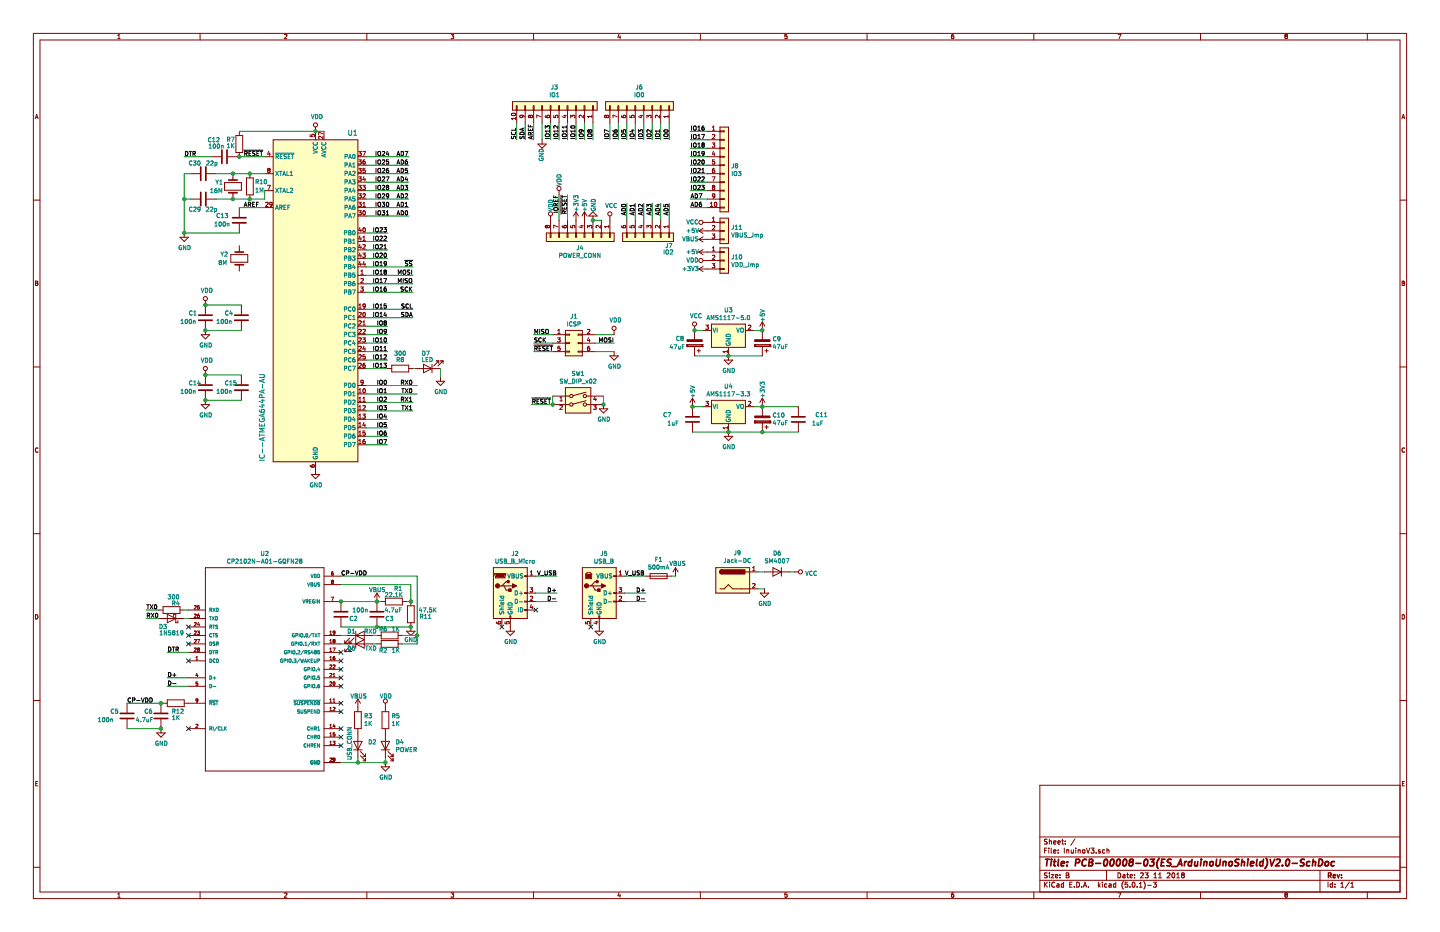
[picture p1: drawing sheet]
EESchema Schematic File Version 4
LIBS:InuinoV3-cache
EELAYER 26 0
EELAYER END
$Descr B 17000 11000
encoding utf-8
Sheet 1 1
Title "PCB-00008-03(ES_ArduinoUnoShield)V2.0-SchDoc"
Date "23 11 2018"
Rev ""
Comp ""
Comment1 ""
Comment2 ""
Comment3 ""
Comment4 ""
$EndDescr
$Comp
L MCU_Microchip_ATmega:ATmega644PA-AU U1
U 1 1
P 3725 3550
F 0 "U1" H 4100 5500 60  0000 L BNN
F 1 "IC--ATMEGA644PA-AU" V 3125 1650 60  0000 L BNN
F 2 "Package_QFP:LQFP-44_10x10mm_P0.8mm" V 2525 2950 60  0001 C CNN
F 3 "" H 5345 3650 60  0000 C CNN
	1    3725 3550
	1    0    0    -1  
$EndComp
Text Label 4825 1850 2    50   ~ 0
AD7
Text Label 4825 1950 2    50   ~ 0
AD6
Text Label 4825 2050 2    50   ~ 0
AD5
Text Label 4825 2150 2    50   ~ 0
AD4
Text Label 4825 2250 2    50   ~ 0
AD3
Text Label 4825 2350 2    50   ~ 0
AD2
Text Label 4825 2450 2    50   ~ 0
AD1
Text Label 4825 2550 2    50   ~ 0
AD0
Wire Wire Line
	4325 2750 4575 2750
Text Label 4575 3150 2    50   ~ 0
IO19
Wire Wire Line
	4325 3150 4875 3150
Text Label 4875 3150 2    50   ~ 0
~SS~
Wire Wire Line
	4325 2850 4575 2850
Wire Wire Line
	4325 2950 4575 2950
Wire Wire Line
	4325 3050 4575 3050
Wire Wire Line
	4325 3250 4875 3250
Wire Wire Line
	4325 3350 4875 3350
Wire Wire Line
	4325 3450 4875 3450
Text Label 4575 3250 2    50   ~ 0
IO18
Text Label 4575 3350 2    50   ~ 0
IO17
Text Label 4575 3450 2    50   ~ 0
IO16
Text Label 4875 3250 2    50   ~ 0
MOSI
Text Label 4875 3350 2    50   ~ 0
MISO
Text Label 4875 3450 2    50   ~ 0
SCK
Text Label 4575 3050 2    50   ~ 0
IO20
Text Label 4575 2950 2    50   ~ 0
IO21
Text Label 4575 2850 2    50   ~ 0
IO22
Text Label 4575 2750 2    50   ~ 0
IO23
Wire Wire Line
	4325 4750 4875 4750
Wire Wire Line
	4325 4850 4875 4850
Wire Wire Line
	4325 4950 4575 4950
Wire Wire Line
	4325 5050 4575 5050
Wire Wire Line
	4325 5150 4575 5150
Wire Wire Line
	4325 5250 4575 5250
Text Label 4575 4550 2    50   ~ 0
IO0
Text Label 4575 4650 2    50   ~ 0
IO1
Text Label 4575 4750 2    50   ~ 0
IO2
Text Label 4575 4850 2    50   ~ 0
IO3
Text Label 4575 4950 2    50   ~ 0
IO4
Text Label 4575 5050 2    50   ~ 0
IO5
Text Label 4575 5150 2    50   ~ 0
IO6
Text Label 4575 5250 2    50   ~ 0
IO7
Text Label 4875 4550 2    50   ~ 0
RX0
Text Label 4875 4650 2    50   ~ 0
TX0
Text Label 4875 4750 2    50   ~ 0
RX1
Text Label 4875 4850 2    50   ~ 0
TX1
Wire Wire Line
	4325 3650 4875 3650
Wire Wire Line
	4325 3750 4875 3750
Wire Wire Line
	4325 3850 4575 3850
Wire Wire Line
	4325 3950 4575 3950
Wire Wire Line
	4325 4050 4575 4050
Wire Wire Line
	4325 4150 4575 4150
Wire Wire Line
	4325 4250 4575 4250
Wire Wire Line
	4325 4350 4575 4350
Text Label 4875 3650 2    50   ~ 0
SCL
Text Label 4875 3750 2    50   ~ 0
SDA
Text Label 4575 3850 2    50   ~ 0
IO8
Text Label 4575 3950 2    50   ~ 0
IO9
Text Label 4575 4050 2    50   ~ 0
IO10
Text Label 4575 4150 2    50   ~ 0
IO11
Text Label 4575 4250 2    50   ~ 0
IO12
Text Label 4575 4350 2    50   ~ 0
IO13
Text Label 4575 3750 2    50   ~ 0
IO14
Text Label 4575 3650 2    50   ~ 0
IO15
Wire Wire Line
	4325 2550 4825 2550
Wire Wire Line
	4325 2450 4825 2450
Wire Wire Line
	4325 2350 4825 2350
Wire Wire Line
	4325 2250 4825 2250
Wire Wire Line
	4325 2150 4825 2150
Wire Wire Line
	4325 2050 4825 2050
Wire Wire Line
	4325 1950 4825 1950
Wire Wire Line
	4325 1850 4825 1850
Text Label 4425 1850 0    50   ~ 0
IO24
Text Label 4425 1950 0    50   ~ 0
IO25
Text Label 4425 2050 0    50   ~ 0
IO26
Text Label 4425 2150 0    50   ~ 0
IO27
Text Label 4425 2250 0    50   ~ 0
IO28
Text Label 4425 2350 0    50   ~ 0
IO29
Text Label 4425 2450 0    50   ~ 0
IO30
Text Label 4425 2550 0    50   ~ 0
IO31
Wire Wire Line
	3825 1550 3725 1550
$Comp
L Device:C C13
U 1 1
P 2825 2600
F 0 "C13" H 3100 2550 50  0000 R CNN
F 1 "100n" H 3125 2650 50  0000 R CNN
F 2 "Capacitor_SMD:C_0805_2012Metric_Pad1.15x1.40mm_HandSolder" H 2863 2450 50  0001 C CNN
F 3 "~" H 2825 2600 50  0001 C CNN
	1    2825 2600
	-1   0    0    1   
$EndComp
Text Label 2875 1850 0    50   ~ 0
~RESET~
$Comp
L power:GND #PWR0103
U 1 1
P 3725 5550
F 0 "#PWR0103" H 3725 5300 50  0001 C CNN
F 1 "GND" H 3730 5377 50  0000 C CNN
F 2 "" H 3725 5550 50  0001 C CNN
F 3 "" H 3725 5550 50  0001 C CNN
	1    3725 5550
	1    0    0    -1  
$EndComp
Text Label 1975 7700 0    50   ~ 0
DTR
$Comp
L Device:R R3
U 1 1
P 4225 8500
F 0 "R3" H 4155 8454 50  0000 R CNN
F 1 "1K" H 4155 8545 50  0000 R CNN
F 2 "Resistor_SMD:R_0805_2012Metric_Pad1.15x1.40mm_HandSolder" V 4155 8500 50  0001 C CNN
F 3 "~" H 4225 8500 50  0001 C CNN
	1    4225 8500
	-1   0    0    1   
$EndComp
$Comp
L Device:LED D2
U 1 1
P 4225 8800
F 0 "D2" V 4263 8682 50  0000 R CNN
F 1 "USB_CONN" H 4450 8900 50  0000 R CNN
F 2 "LED_SMD:LED_0805_2012Metric_Pad1.15x1.40mm_HandSolder" H 4225 8800 50  0001 C CNN
F 3 "~" H 4225 8800 50  0001 C CNN
	1    4225 8800
	0    -1   -1   0   
$EndComp
$Comp
L Device:R R2
U 1 1
P 4600 7600
F 0 "R2" V 4675 7575 50  0000 R CNN
F 1 "1K" V 4675 7725 50  0000 R CNN
F 2 "Resistor_SMD:R_0805_2012Metric_Pad1.15x1.40mm_HandSolder" V 4530 7600 50  0001 C CNN
F 3 "~" H 4600 7600 50  0001 C CNN
	1    4600 7600
	0    1    1    0   
$EndComp
$Comp
L Device:LED D1
U 1 1
P 4250 7500
F 0 "D1" H 4200 7550 50  0000 R CNN
F 1 "RXD" H 4450 7550 50  0000 R CNN
F 2 "LED_SMD:LED_0805_2012Metric_Pad1.15x1.40mm_HandSolder" H 4250 7500 50  0001 C CNN
F 3 "~" H 4250 7500 50  0001 C CNN
	1    4250 7500
	1    0    0    -1  
$EndComp
$Comp
L Device:R R6
U 1 1
P 4600 7500
F 0 "R6" V 4525 7475 50  0000 R CNN
F 1 "1K" V 4525 7625 50  0000 R CNN
F 2 "Resistor_SMD:R_0805_2012Metric_Pad1.15x1.40mm_HandSolder" V 4530 7500 50  0001 C CNN
F 3 "~" H 4600 7500 50  0001 C CNN
	1    4600 7500
	0    1    1    0   
$EndComp
$Comp
L Device:LED D5
U 1 1
P 4250 7600
F 0 "D5" H 4200 7550 50  0000 R CNN
F 1 "TXD" H 4450 7550 50  0000 R CNN
F 2 "LED_SMD:LED_0805_2012Metric_Pad1.15x1.40mm_HandSolder" H 4250 7600 50  0001 C CNN
F 3 "~" H 4250 7600 50  0001 C CNN
	1    4250 7600
	1    0    0    -1  
$EndComp
Wire Wire Line
	1975 8000 2225 8000
Wire Wire Line
	1975 8100 2225 8100
Text Label 1975 8000 0    50   ~ 0
D+
Text Label 1975 8100 0    50   ~ 0
D-
$Comp
L Device:C C30
U 1 1
P 2400 2050
F 0 "C30" V 2275 2025 50  0000 R CNN
F 1 "22p" V 2275 2225 50  0000 R CNN
F 2 "Capacitor_SMD:C_0805_2012Metric_Pad1.15x1.40mm_HandSolder" H 2438 1900 50  0001 C CNN
F 3 "~" H 2400 2050 50  0001 C CNN
	1    2400 2050
	0    1    1    0   
$EndComp
$Comp
L Device:C C29
U 1 1
P 2400 2350
F 0 "C29" V 2275 2525 50  0000 R CNN
F 1 "22p" V 2275 2325 50  0000 R CNN
F 2 "Capacitor_SMD:C_0805_2012Metric_Pad1.15x1.40mm_HandSolder" H 2438 2200 50  0001 C CNN
F 3 "~" H 2400 2350 50  0001 C CNN
	1    2400 2350
	0    -1   -1   0   
$EndComp
$Comp
L Device:Crystal Y2
U 1 1
P 2825 3050
F 0 "Y2" V 2775 2825 50  0000 L CNN
F 1 "8M" V 2875 2800 50  0000 L CNN
F 2 "Crystal:Crystal_HC49-U_Vertical" H 2825 3050 50  0001 C CNN
F 3 "~" H 2825 3050 50  0001 C CNN
	1    2825 3050
	0    1    1    0   
$EndComp
$Comp
L Connector:USB_B J5
U 1 1
P 7075 7000
F 0 "J5" H 7130 7467 50  0000 C CNN
F 1 "USB_B" H 7130 7376 50  0000 C CNN
F 2 "Connector_USB:USB_B_OST_USB-B1HSxx_Horizontal" H 7225 6950 50  0001 C CNN
F 3 " ~" H 7225 6950 50  0001 C CNN
	1    7075 7000
	1    0    0    -1  
$EndComp
$Comp
L Device:Fuse F1
U 1 1
P 7775 6800
F 0 "F1" V 7578 6800 50  0000 C CNN
F 1 "500mA" V 7669 6800 50  0000 C CNN
F 2 "Fuse:Fuse_1812_4532Metric_Pad1.30x3.40mm_HandSolder" V 7705 6800 50  0001 C CNN
F 3 "~" H 7775 6800 50  0001 C CNN
	1    7775 6800
	0    1    1    0   
$EndComp
$Comp
L Connector:USB_B_Micro J2
U 1 1
P 6025 7000
F 0 "J2" H 6080 7467 50  0000 C CNN
F 1 "USB_B_Micro" H 6080 7376 50  0000 C CNN
F 2 "Connector_USB:USB_Micro-B_Molex-105017-0001" H 6175 6950 50  0001 C CNN
F 3 "~" H 6175 6950 50  0001 C CNN
	1    6025 7000
	1    0    0    -1  
$EndComp
Text Label 6575 6800 2    50   ~ 0
V_USB
Wire Wire Line
	6325 6800 6575 6800
Wire Wire Line
	7375 6800 7625 6800
Wire Wire Line
	7375 7000 7625 7000
Text Label 7625 7000 2    50   ~ 0
D+
Text Label 7625 7100 2    50   ~ 0
D-
Wire Wire Line
	7375 7100 7625 7100
Wire Wire Line
	6325 7000 6575 7000
Text Label 6575 7000 2    50   ~ 0
D+
Text Label 6575 7100 2    50   ~ 0
D-
Wire Wire Line
	6325 7100 6575 7100
$Comp
L power:GND #PWR0109
U 1 1
P 7075 7400
F 0 "#PWR0109" H 7075 7150 50  0001 C CNN
F 1 "GND" H 7080 7227 50  0000 C CNN
F 2 "" H 7075 7400 50  0001 C CNN
F 3 "" H 7075 7400 50  0001 C CNN
	1    7075 7400
	1    0    0    -1  
$EndComp
$Comp
L power:GND #PWR0110
U 1 1
P 6025 7400
F 0 "#PWR0110" H 6025 7150 50  0001 C CNN
F 1 "GND" H 6030 7227 50  0000 C CNN
F 2 "" H 6025 7400 50  0001 C CNN
F 3 "" H 6025 7400 50  0001 C CNN
	1    6025 7400
	1    0    0    -1  
$EndComp
$Comp
L power:VCC #PWR0111
U 1 1
P 7200 2600
F 0 "#PWR0111" H 7200 2450 50  0001 C CNN
F 1 "VCC" H 7217 2773 50  0000 C CNN
F 2 "" H 7200 2600 50  0001 C CNN
F 3 "" H 7200 2600 50  0001 C CNN
	1    7200 2600
	1    0    0    -1  
$EndComp
Connection ~ 3725 1550
$Comp
L Connector:Jack-DC J9
U 1 1
P 8650 6850
F 0 "J9" H 8705 7175 50  0000 C CNN
F 1 "Jack-DC" H 8705 7084 50  0000 C CNN
F 2 "Connector_BarrelJack:BarrelJack_Wuerth_6941xx301002" H 8700 6810 50  0001 C CNN
F 3 "~" H 8700 6810 50  0001 C CNN
	1    8650 6850
	1    0    0    -1  
$EndComp
$Comp
L power:GND #PWR0112
U 1 1
P 9025 6950
F 0 "#PWR0112" H 9025 6700 50  0001 C CNN
F 1 "GND" H 9030 6777 50  0000 C CNN
F 2 "" H 9025 6950 50  0001 C CNN
F 3 "" H 9025 6950 50  0001 C CNN
	1    9025 6950
	1    0    0    -1  
$EndComp
Wire Wire Line
	8950 6750 9025 6750
Wire Wire Line
	8950 6950 9025 6950
$Comp
L Connector_Generic:Conn_01x10 J3
U 1 1
P 6600 1250
F 0 "J3" V 6817 1196 50  0000 C CNN
F 1 "IO1" V 6726 1196 50  0000 C CNN
F 2 "Connector_PinSocket_2.54mm:PinSocket_1x10_P2.54mm_Vertical" H 6600 1250 50  0001 C CNN
F 3 "~" H 6600 1250 50  0001 C CNN
	1    6600 1250
	0    1    -1   0   
$EndComp
$Comp
L Connector_Generic:Conn_01x08 J6
U 1 1
P 7600 1250
F 0 "J6" V 7817 1196 50  0000 C CNN
F 1 "IO0" V 7726 1196 50  0000 C CNN
F 2 "Connector_PinSocket_2.54mm:PinSocket_1x08_P2.54mm_Vertical" H 7600 1250 50  0001 C CNN
F 3 "~" H 7600 1250 50  0001 C CNN
	1    7600 1250
	0    1    -1   0   
$EndComp
$Comp
L Connector_Generic:Conn_01x10 J8
U 1 1
P 8550 1950
F 0 "J8" H 8630 1942 50  0000 L CNN
F 1 "IO3" H 8630 1851 50  0000 L CNN
F 2 "Connector_PinSocket_2.54mm:PinSocket_1x10_P2.54mm_Vertical" H 8550 1950 50  0001 C CNN
F 3 "~" H 8550 1950 50  0001 C CNN
	1    8550 1950
	1    0    0    -1  
$EndComp
$Comp
L Connector_Generic:Conn_01x06 J7
U 1 1
P 7700 2800
F 0 "J7" V 7800 2950 50  0000 L CNN
F 1 "IO2" V 7875 2925 50  0000 L CNN
F 2 "Connector_PinSocket_2.54mm:PinSocket_1x06_P2.54mm_Vertical" H 7700 2800 50  0001 C CNN
F 3 "~" H 7700 2800 50  0001 C CNN
	1    7700 2800
	0    1    1    0   
$EndComp
$Comp
L Connector_Generic:Conn_01x08 J4
U 1 1
P 6900 2800
F 0 "J4" V 7024 2746 50  0000 C CNN
F 1 "POWER_CONN" V 7115 2746 50  0000 C CNN
F 2 "Connector_PinSocket_2.54mm:PinSocket_1x08_P2.54mm_Vertical" H 6900 2800 50  0001 C CNN
F 3 "~" H 6900 2800 50  0001 C CNN
	1    6900 2800
	0    1    1    0   
$EndComp
$Comp
L Connector_Generic:Conn_02x03_Odd_Even J1
U 1 1
P 6725 4050
F 0 "J1" H 6775 4367 50  0000 C CNN
F 1 "ICSP" H 6775 4276 50  0000 C CNN
F 2 "Connector_PinHeader_2.54mm:PinHeader_2x03_P2.54mm_Vertical" H 6725 4050 50  0001 C CNN
F 3 "~" H 6725 4050 50  0001 C CNN
	1    6725 4050
	1    0    0    -1  
$EndComp
$Comp
L Switch:SW_DIP_x02 SW1
U 1 1
P 6825 4775
F 0 "SW1" H 6825 5142 50  0000 C CNN
F 1 "SW_DIP_x02" H 6825 5051 50  0000 C CNN
F 2 "Button_Switch_THT:SW_TH_Tactile_Omron_B3F-10xx" H 6825 4775 50  0001 C CNN
F 3 "" H 6825 4775 50  0001 C CNN
	1    6825 4775
	1    0    0    -1  
$EndComp
Wire Wire Line
	6525 4675 6525 4775
Wire Wire Line
	7125 4675 7125 4775
Wire Wire Line
	6525 3950 6300 3950
Wire Wire Line
	6300 4050 6525 4050
Wire Wire Line
	6300 4150 6525 4150
Wire Wire Line
	7025 3950 7250 3950
Wire Wire Line
	7250 4050 7025 4050
Wire Wire Line
	7250 4150 7025 4150
Text Label 6300 3950 0    50   ~ 0
MISO
Text Label 6300 4050 0    50   ~ 0
SCK
Text Label 6300 4150 0    50   ~ 0
~RESET~
Text Label 7250 4050 2    50   ~ 0
MOSI
$Comp
L power:GND #PWR0113
U 1 1
P 7250 4150
F 0 "#PWR0113" H 7250 3900 50  0001 C CNN
F 1 "GND" H 7255 3977 50  0000 C CNN
F 2 "" H 7250 4150 50  0001 C CNN
F 3 "" H 7250 4150 50  0001 C CNN
	1    7250 4150
	1    0    0    -1  
$EndComp
$Comp
L power:GND #PWR0114
U 1 1
P 7125 4775
F 0 "#PWR0114" H 7125 4525 50  0001 C CNN
F 1 "GND" H 7130 4602 50  0000 C CNN
F 2 "" H 7125 4775 50  0001 C CNN
F 3 "" H 7125 4775 50  0001 C CNN
	1    7125 4775
	1    0    0    -1  
$EndComp
Connection ~ 7125 4775
Text Label 6275 4775 0    50   ~ 0
~RESET~
Wire Wire Line
	6275 4775 6525 4775
Connection ~ 6525 4775
Wire Wire Line
	6700 2300 6700 2600
Wire Wire Line
	6600 2300 6600 2600
Text Label 6600 2300 3    50   ~ 0
IOREF
Text Label 6700 2300 3    50   ~ 0
~RESET~
$Comp
L power:+3V3 #PWR0115
U 1 1
P 6800 2600
F 0 "#PWR0115" H 6800 2450 50  0001 C CNN
F 1 "+3V3" V 6800 2800 50  0000 C CNN
F 2 "" H 6800 2600 50  0001 C CNN
F 3 "" H 6800 2600 50  0001 C CNN
	1    6800 2600
	1    0    0    -1  
$EndComp
$Comp
L power:+5V #PWR0116
U 1 1
P 6900 2600
F 0 "#PWR0116" H 6900 2450 50  0001 C CNN
F 1 "+5V" V 6900 2775 50  0000 C CNN
F 2 "" H 6900 2600 50  0001 C CNN
F 3 "" H 6900 2600 50  0001 C CNN
	1    6900 2600
	1    0    0    -1  
$EndComp
$Comp
L power:GND #PWR0117
U 1 1
P 7000 2600
F 0 "#PWR0117" H 7000 2350 50  0001 C CNN
F 1 "GND" V 6990 2420 50  0000 C CNN
F 2 "" H 7000 2600 50  0001 C CNN
F 3 "" H 7000 2600 50  0001 C CNN
	1    7000 2600
	-1   0    0    1   
$EndComp
Wire Wire Line
	7100 2600 7000 2600
Connection ~ 7000 2600
$Comp
L Device:R R5
U 1 1
P 4550 8500
F 0 "R5" H 4480 8454 50  0000 R CNN
F 1 "1K" H 4480 8545 50  0000 R CNN
F 2 "Resistor_SMD:R_0805_2012Metric_Pad1.15x1.40mm_HandSolder" V 4480 8500 50  0001 C CNN
F 3 "~" H 4550 8500 50  0001 C CNN
	1    4550 8500
	-1   0    0    1   
$EndComp
$Comp
L Device:LED D4
U 1 1
P 4550 8800
F 0 "D4" V 4588 8682 50  0000 R CNN
F 1 "POWER" V 4497 8682 50  0000 R CNN
F 2 "LED_SMD:LED_0805_2012Metric_Pad1.15x1.40mm_HandSolder" H 4550 8800 50  0001 C CNN
F 3 "~" H 4550 8800 50  0001 C CNN
	1    4550 8800
	0    -1   -1   0   
$EndComp
$Comp
L Regulator_Linear:AMS1117-5.0 U3
U 1 1
P 8600 3900
F 0 "U3" H 8600 4142 50  0000 C CNN
F 1 "AMS1117-5.0" H 8600 4051 50  0000 C CNN
F 2 "Package_TO_SOT_SMD:SOT-223-3_TabPin2" H 8600 4100 50  0001 C CNN
F 3 "http://www.advanced-monolithic.com/pdf/ds1117.pdf" H 8700 3650 50  0001 C CNN
	1    8600 3900
	1    0    0    -1  
$EndComp
$Comp
L Regulator_Linear:AMS1117-3.3 U4
U 1 1
P 8600 4800
F 0 "U4" H 8600 5042 50  0000 C CNN
F 1 "AMS1117-3.3" H 8600 4951 50  0000 C CNN
F 2 "Package_TO_SOT_SMD:SOT-223-3_TabPin2" H 8600 5000 50  0001 C CNN
F 3 "http://www.advanced-monolithic.com/pdf/ds1117.pdf" H 8700 4550 50  0001 C CNN
	1    8600 4800
	1    0    0    -1  
$EndComp
$Comp
L Device:C C7
U 1 1
P 8175 4950
F 0 "C7" H 8525 4900 50  0000 R CNN
F 1 "1uF" H 8475 5000 50  0000 R CNN
F 2 "Capacitor_SMD:C_0805_2012Metric_Pad1.15x1.40mm_HandSolder" H 8213 4800 50  0001 C CNN
F 3 "~" H 8175 4950 50  0001 C CNN
	1    8175 4950
	-1   0    0    1   
$EndComp
Wire Wire Line
	8300 3900 8200 3900
Wire Wire Line
	8900 3900 9000 3900
Wire Wire Line
	8200 4200 8600 4200
Wire Wire Line
	8600 4200 9000 4200
Connection ~ 8600 4200
$Comp
L power:GND #PWR0119
U 1 1
P 8600 4200
F 0 "#PWR0119" H 8600 3950 50  0001 C CNN
F 1 "GND" H 8605 4027 50  0000 C CNN
F 2 "" H 8600 4200 50  0001 C CNN
F 3 "" H 8600 4200 50  0001 C CNN
	1    8600 4200
	1    0    0    -1  
$EndComp
Wire Wire Line
	8900 4800 9000 4800
Connection ~ 9000 4800
Wire Wire Line
	9000 4800 9425 4800
Connection ~ 8600 5100
$Comp
L power:GND #PWR0120
U 1 1
P 8600 5100
F 0 "#PWR0120" H 8600 4850 50  0001 C CNN
F 1 "GND" H 8605 4927 50  0000 C CNN
F 2 "" H 8600 5100 50  0001 C CNN
F 3 "" H 8600 5100 50  0001 C CNN
	1    8600 5100
	1    0    0    -1  
$EndComp
$Comp
L power:+5V #PWR0121
U 1 1
P 9000 3900
F 0 "#PWR0121" H 9000 3750 50  0001 C CNN
F 1 "+5V" V 9000 4075 50  0000 C CNN
F 2 "" H 9000 3900 50  0001 C CNN
F 3 "" H 9000 3900 50  0001 C CNN
	1    9000 3900
	1    0    0    -1  
$EndComp
$Comp
L power:+3V3 #PWR0122
U 1 1
P 9000 4800
F 0 "#PWR0122" H 9000 4650 50  0001 C CNN
F 1 "+3V3" V 9000 5000 50  0000 C CNN
F 2 "" H 9000 4800 50  0001 C CNN
F 3 "" H 9000 4800 50  0001 C CNN
	1    9000 4800
	1    0    0    -1  
$EndComp
$Comp
L power:VDD #PWR0123
U 1 1
P 3725 1550
F 0 "#PWR0123" H 3725 1400 50  0001 C CNN
F 1 "VDD" H 3742 1723 50  0000 C CNN
F 2 "" H 3725 1550 50  0001 C CNN
F 3 "" H 3725 1550 50  0001 C CNN
	1    3725 1550
	1    0    0    -1  
$EndComp
$Comp
L power:+5V #PWR0124
U 1 1
P 8175 4800
F 0 "#PWR0124" H 8175 4650 50  0001 C CNN
F 1 "+5V" V 8175 4975 50  0000 C CNN
F 2 "" H 8175 4800 50  0001 C CNN
F 3 "" H 8175 4800 50  0001 C CNN
	1    8175 4800
	1    0    0    -1  
$EndComp
Wire Wire Line
	8175 5100 8600 5100
Wire Wire Line
	8175 4800 8300 4800
$Comp
L Device:C C11
U 1 1
P 9425 4950
F 0 "C11" H 9775 4900 50  0000 R CNN
F 1 "1uF" H 9725 5000 50  0000 R CNN
F 2 "Capacitor_SMD:C_0805_2012Metric_Pad1.15x1.40mm_HandSolder" H 9463 4800 50  0001 C CNN
F 3 "~" H 9425 4950 50  0001 C CNN
	1    9425 4950
	1    0    0    1   
$EndComp
Connection ~ 8175 4800
$Comp
L Connector_Generic:Conn_01x03 J11
U 1 1
P 8550 2725
F 0 "J11" H 8630 2767 50  0000 L CNN
F 1 "VBUS_Jmp" H 8630 2676 50  0000 L CNN
F 2 "Connector_PinHeader_2.54mm:PinHeader_1x03_P2.54mm_Vertical" H 8550 2725 50  0001 C CNN
F 3 "~" H 8550 2725 50  0001 C CNN
	1    8550 2725
	1    0    0    -1  
$EndComp
$Comp
L Diode:SM4007 D6
U 1 1
P 9175 6750
F 0 "D6" H 9175 6534 50  0000 C CNN
F 1 "SM4007" H 9175 6625 50  0000 C CNN
F 2 "Diode_SMD:D_SMA_Handsoldering" H 9175 6575 50  0001 C CNN
F 3 "http://cdn-reichelt.de/documents/datenblatt/A400/SMD1N400%23DIO.pdf" H 9175 6750 50  0001 C CNN
	1    9175 6750
	-1   0    0    1   
$EndComp
Wire Wire Line
	9325 6750 9375 6750
Wire Wire Line
	4325 4550 4925 4550
Wire Wire Line
	4325 4650 4925 4650
$Comp
L Connector_Generic:Conn_01x03 J10
U 1 1
P 8550 3075
F 0 "J10" H 8630 3117 50  0000 L CNN
F 1 "VDD_Jmp" H 8630 3026 50  0000 L CNN
F 2 "Connector_PinHeader_2.54mm:PinHeader_1x03_P2.54mm_Vertical" H 8550 3075 50  0001 C CNN
F 3 "~" H 8550 3075 50  0001 C CNN
	1    8550 3075
	1    0    0    -1  
$EndComp
$Comp
L power:VDD #PWR0125
U 1 1
P 8350 3075
F 0 "#PWR0125" H 8350 2925 50  0001 C CNN
F 1 "VDD" V 8350 3175 50  0000 L CNN
F 2 "" H 8350 3075 50  0001 C CNN
F 3 "" H 8350 3075 50  0001 C CNN
	1    8350 3075
	0    -1   -1   0   
$EndComp
$Comp
L power:VDD #PWR0126
U 1 1
P 6600 2300
F 0 "#PWR0126" H 6600 2150 50  0001 C CNN
F 1 "VDD" V 6600 2475 50  0000 C CNN
F 2 "" H 6600 2300 50  0001 C CNN
F 3 "" H 6600 2300 50  0001 C CNN
	1    6600 2300
	1    0    0    -1  
$EndComp
$Comp
L power:+5V #PWR0127
U 1 1
P 8350 2975
F 0 "#PWR0127" H 8350 2825 50  0001 C CNN
F 1 "+5V" V 8350 3150 50  0000 C CNN
F 2 "" H 8350 2975 50  0001 C CNN
F 3 "" H 8350 2975 50  0001 C CNN
	1    8350 2975
	0    -1   -1   0   
$EndComp
$Comp
L power:+3V3 #PWR0128
U 1 1
P 8350 3175
F 0 "#PWR0128" H 8350 3025 50  0001 C CNN
F 1 "+3V3" V 8350 3375 50  0000 C CNN
F 2 "" H 8350 3175 50  0001 C CNN
F 3 "" H 8350 3175 50  0001 C CNN
	1    8350 3175
	0    -1   -1   0   
$EndComp
Text Label 7375 6800 0    50   ~ 0
V_USB
$Comp
L power:+5V #PWR0129
U 1 1
P 8350 2725
F 0 "#PWR0129" H 8350 2575 50  0001 C CNN
F 1 "+5V" V 8350 2900 50  0000 C CNN
F 2 "" H 8350 2725 50  0001 C CNN
F 3 "" H 8350 2725 50  0001 C CNN
	1    8350 2725
	0    -1   -1   0   
$EndComp
$Comp
L power:VBUS #PWR0130
U 1 1
P 8350 2825
F 0 "#PWR0130" H 8350 2675 50  0001 C CNN
F 1 "VBUS" V 8350 2925 50  0000 L CNN
F 2 "" H 8350 2825 50  0001 C CNN
F 3 "" H 8350 2825 50  0001 C CNN
	1    8350 2825
	0    -1   -1   0   
$EndComp
$Comp
L power:VDD #PWR0131
U 1 1
P 7250 3950
F 0 "#PWR0131" H 7250 3800 50  0001 C CNN
F 1 "VDD" H 7267 4123 50  0000 C CNN
F 2 "" H 7250 3950 50  0001 C CNN
F 3 "" H 7250 3950 50  0001 C CNN
	1    7250 3950
	1    0    0    -1  
$EndComp
$Comp
L power:VCC #PWR0132
U 1 1
P 9375 6750
F 0 "#PWR0132" H 9375 6600 50  0001 C CNN
F 1 "VCC" V 9392 6878 50  0000 L CNN
F 2 "" H 9375 6750 50  0001 C CNN
F 3 "" H 9375 6750 50  0001 C CNN
	1    9375 6750
	0    1    1    0   
$EndComp
Wire Wire Line
	3125 2350 3125 2250
$Comp
L power:GND #PWR0102
U 1 1
P 2175 2750
F 0 "#PWR0102" H 2175 2500 50  0001 C CNN
F 1 "GND" H 2180 2577 50  0000 C CNN
F 2 "" H 2175 2750 50  0001 C CNN
F 3 "" H 2175 2750 50  0001 C CNN
	1    2175 2750
	1    0    0    -1  
$EndComp
Wire Wire Line
	7900 1450 7900 1650
Wire Wire Line
	7800 1450 7800 1650
Wire Wire Line
	7700 1450 7700 1650
Wire Wire Line
	7600 1450 7600 1650
Wire Wire Line
	7500 1450 7500 1650
Wire Wire Line
	7400 1450 7400 1650
Wire Wire Line
	7300 1450 7300 1650
Wire Wire Line
	7200 1450 7200 1650
Wire Wire Line
	7000 1450 7000 1650
Wire Wire Line
	6900 1450 6900 1650
Wire Wire Line
	6800 1450 6800 1650
Wire Wire Line
	6700 1450 6700 1650
Wire Wire Line
	6600 1450 6600 1650
Wire Wire Line
	6500 1450 6500 1650
Wire Wire Line
	6400 1450 6400 1650
Wire Wire Line
	6300 1450 6300 1650
Wire Wire Line
	6200 1450 6200 1650
Wire Wire Line
	6100 1450 6100 1650
Wire Wire Line
	7900 2400 7900 2600
Wire Wire Line
	7800 2400 7800 2600
Wire Wire Line
	7700 2400 7700 2600
Wire Wire Line
	7600 2400 7600 2600
Wire Wire Line
	8150 2150 8350 2150
Wire Wire Line
	8150 2250 8350 2250
Wire Wire Line
	8150 2350 8350 2350
Wire Wire Line
	8150 2450 8350 2450
Wire Wire Line
	8150 1750 8350 1750
Wire Wire Line
	8150 1850 8350 1850
Wire Wire Line
	8150 1950 8350 1950
Wire Wire Line
	8150 2050 8350 2050
Wire Wire Line
	7400 2600 7400 2400
Wire Wire Line
	7500 2600 7500 2400
Wire Wire Line
	8150 1550 8350 1550
Wire Wire Line
	8150 1650 8350 1650
Text Label 7900 1650 1    50   ~ 0
IO0
Text Label 7800 1650 1    50   ~ 0
IO1
Text Label 7700 1650 1    50   ~ 0
IO2
Text Label 7600 1650 1    50   ~ 0
IO3
Text Label 7500 1650 1    50   ~ 0
IO4
Text Label 7400 1650 1    50   ~ 0
IO5
Text Label 7300 1650 1    50   ~ 0
IO6
Text Label 7200 1650 1    50   ~ 0
IO7
Text Label 7000 1650 1    50   ~ 0
IO8
Text Label 6900 1650 1    50   ~ 0
IO9
Text Label 6800 1650 1    50   ~ 0
IO10
Text Label 6700 1650 1    50   ~ 0
IO11
Text Label 6600 1650 1    50   ~ 0
IO12
Text Label 6500 1650 1    50   ~ 0
IO13
$Comp
L power:GND #PWR0133
U 1 1
P 6400 1650
F 0 "#PWR0133" H 6400 1400 50  0001 C CNN
F 1 "GND" V 6390 1470 50  0000 C CNN
F 2 "" H 6400 1650 50  0001 C CNN
F 3 "" H 6400 1650 50  0001 C CNN
	1    6400 1650
	1    0    0    -1  
$EndComp
Text Label 6300 1650 1    50   ~ 0
AREF
Text Label 6200 1650 1    50   ~ 0
SDA
Text Label 6100 1650 1    50   ~ 0
SCL
Text Label 7400 2400 3    50   ~ 0
AD0
Text Label 7500 2400 3    50   ~ 0
AD1
Text Label 7600 2400 3    50   ~ 0
AD2
Text Label 7700 2400 3    50   ~ 0
AD3
Text Label 7800 2400 3    50   ~ 0
AD4
Text Label 7900 2400 3    50   ~ 0
AD5
Text Label 8150 2450 0    50   ~ 0
AD6
Text Label 8150 2350 0    50   ~ 0
AD7
Text Label 8150 2250 0    50   ~ 0
IO23
Text Label 8150 2150 0    50   ~ 0
IO22
Text Label 8150 2050 0    50   ~ 0
IO21
Text Label 8150 1950 0    50   ~ 0
IO20
Text Label 8150 1850 0    50   ~ 0
IO19
Text Label 8150 1750 0    50   ~ 0
IO18
Text Label 8150 1650 0    50   ~ 0
IO17
Text Label 8150 1550 0    50   ~ 0
IO16
NoConn ~ 6325 7200
NoConn ~ 5925 7400
NoConn ~ 6975 7400
Text Label 2875 2450 0    50   ~ 0
AREF
$Comp
L power:VCC #PWR0134
U 1 1
P 8200 3900
F 0 "#PWR0134" H 8200 3750 50  0001 C CNN
F 1 "VCC" H 8217 4073 50  0000 C CNN
F 2 "" H 8200 3900 50  0001 C CNN
F 3 "" H 8200 3900 50  0001 C CNN
	1    8200 3900
	1    0    0    -1  
$EndComp
$Comp
L power:VDD #PWR0118
U 1 1
P 4550 8350
F 0 "#PWR0118" H 4550 8200 50  0001 C CNN
F 1 "VDD" H 4555 8485 50  0000 C CNN
F 2 "" H 4550 8350 50  0001 C CNN
F 3 "" H 4550 8350 50  0001 C CNN
	1    4550 8350
	1    0    0    -1  
$EndComp
Text Label 2175 1850 0    50   ~ 0
DTR
$Comp
L Device:R R7
U 1 1
P 2825 1700
F 0 "R7" H 2775 1650 50  0000 R CNN
F 1 "1K" H 2775 1725 50  0000 R CNN
F 2 "Resistor_SMD:R_0805_2012Metric_Pad1.15x1.40mm_HandSolder" V 2755 1700 50  0001 C CNN
F 3 "~" H 2825 1700 50  0001 C CNN
	1    2825 1700
	1    0    0    1   
$EndComp
Wire Wire Line
	2825 1550 3725 1550
Wire Wire Line
	2825 1850 3125 1850
$Comp
L Device:C C12
U 1 1
P 2650 1850
F 0 "C12" V 2450 1800 50  0000 R CNN
F 1 "100n" V 2525 1850 50  0000 R CNN
F 2 "Capacitor_SMD:C_0805_2012Metric_Pad1.15x1.40mm_HandSolder" H 2688 1700 50  0001 C CNN
F 3 "~" H 2650 1850 50  0001 C CNN
	1    2650 1850
	0    1    1    0   
$EndComp
Wire Wire Line
	2800 1850 2825 1850
Connection ~ 2825 1850
Wire Wire Line
	2825 2450 3125 2450
$Comp
L Device:CP C8
U 1 1
P 8200 4050
F 0 "C8" H 8425 4000 50  0000 R CNN
F 1 "47uF" H 8500 4100 50  0000 R CNN
F 2 "Capacitor_THT:CP_Radial_D6.3mm_P2.50mm" H 8238 3900 50  0001 C CNN
F 3 "~" H 8200 4050 50  0001 C CNN
	1    8200 4050
	-1   0    0    1   
$EndComp
Connection ~ 8200 3900
$Comp
L Device:CP C9
U 1 1
P 9000 4050
F 0 "C9" H 8882 4004 50  0000 R CNN
F 1 "47uF" H 8882 4095 50  0000 R CNN
F 2 "Capacitor_THT:CP_Radial_D6.3mm_P2.50mm" H 9038 3900 50  0001 C CNN
F 3 "~" H 9000 4050 50  0001 C CNN
	1    9000 4050
	-1   0    0    1   
$EndComp
Connection ~ 9000 3900
Wire Wire Line
	8600 5100 9000 5100
$Comp
L Device:CP C10
U 1 1
P 9000 4950
F 0 "C10" H 8882 4904 50  0000 R CNN
F 1 "47uF" H 8882 4995 50  0000 R CNN
F 2 "Capacitor_THT:CP_Radial_D6.3mm_P2.50mm" H 9038 4800 50  0001 C CNN
F 3 "~" H 9000 4950 50  0001 C CNN
	1    9000 4950
	-1   0    0    1   
$EndComp
Connection ~ 9000 5100
Wire Wire Line
	9000 5100 9425 5100
Wire Wire Line
	2175 2350 2250 2350
Wire Wire Line
	2175 2750 2825 2750
Wire Wire Line
	2175 2750 2175 2350
Wire Wire Line
	2175 2050 2250 2050
Connection ~ 2175 2750
Connection ~ 2175 2350
Wire Wire Line
	2175 2350 2175 2050
Wire Wire Line
	2175 1850 2500 1850
$Comp
L power:VDD #PWR01
U 1 1
P 2425 3600
F 0 "#PWR01" H 2425 3450 50  0001 C CNN
F 1 "VDD" H 2442 3773 50  0000 C CNN
F 2 "" H 2425 3600 50  0001 C CNN
F 3 "" H 2425 3600 50  0001 C CNN
	1    2425 3600
	1    0    0    -1  
$EndComp
$Comp
L Device:C C1
U 1 1
P 2425 3750
F 0 "C1" H 2625 3700 50  0000 R CNN
F 1 "100n" H 2725 3800 50  0000 R CNN
F 2 "Capacitor_SMD:C_0805_2012Metric_Pad1.15x1.40mm_HandSolder" H 2463 3600 50  0001 C CNN
F 3 "~" H 2425 3750 50  0001 C CNN
	1    2425 3750
	-1   0    0    1   
$EndComp
$Comp
L Device:C C4
U 1 1
P 2850 3750
F 0 "C4" H 3050 3700 50  0000 R CNN
F 1 "100n" H 3150 3800 50  0000 R CNN
F 2 "Capacitor_SMD:C_0805_2012Metric_Pad1.15x1.40mm_HandSolder" H 2888 3600 50  0001 C CNN
F 3 "~" H 2850 3750 50  0001 C CNN
	1    2850 3750
	-1   0    0    1   
$EndComp
Wire Wire Line
	2425 3600 2850 3600
Connection ~ 2425 3600
$Comp
L power:GND #PWR02
U 1 1
P 2425 3900
F 0 "#PWR02" H 2425 3650 50  0001 C CNN
F 1 "GND" H 2430 3727 50  0000 C CNN
F 2 "" H 2425 3900 50  0001 C CNN
F 3 "" H 2425 3900 50  0001 C CNN
	1    2425 3900
	1    0    0    -1  
$EndComp
Wire Wire Line
	2850 3900 2425 3900
Connection ~ 2425 3900
$Comp
L power:VDD #PWR03
U 1 1
P 2425 4425
F 0 "#PWR03" H 2425 4275 50  0001 C CNN
F 1 "VDD" H 2442 4598 50  0000 C CNN
F 2 "" H 2425 4425 50  0001 C CNN
F 3 "" H 2425 4425 50  0001 C CNN
	1    2425 4425
	1    0    0    -1  
$EndComp
$Comp
L Device:C C14
U 1 1
P 2425 4575
F 0 "C14" H 2625 4525 50  0000 R CNN
F 1 "100n" H 2725 4625 50  0000 R CNN
F 2 "Capacitor_SMD:C_0805_2012Metric_Pad1.15x1.40mm_HandSolder" H 2463 4425 50  0001 C CNN
F 3 "~" H 2425 4575 50  0001 C CNN
	1    2425 4575
	-1   0    0    1   
$EndComp
$Comp
L Device:C C15
U 1 1
P 2850 4575
F 0 "C15" H 3050 4525 50  0000 R CNN
F 1 "100n" H 3150 4625 50  0000 R CNN
F 2 "Capacitor_SMD:C_0805_2012Metric_Pad1.15x1.40mm_HandSolder" H 2888 4425 50  0001 C CNN
F 3 "~" H 2850 4575 50  0001 C CNN
	1    2850 4575
	-1   0    0    1   
$EndComp
Wire Wire Line
	2425 4425 2850 4425
Connection ~ 2425 4425
$Comp
L power:GND #PWR04
U 1 1
P 2425 4725
F 0 "#PWR04" H 2425 4475 50  0001 C CNN
F 1 "GND" H 2430 4552 50  0000 C CNN
F 2 "" H 2425 4725 50  0001 C CNN
F 3 "" H 2425 4725 50  0001 C CNN
	1    2425 4725
	1    0    0    -1  
$EndComp
Wire Wire Line
	2850 4725 2425 4725
Connection ~ 2425 4725
$Comp
L Device:R R8
U 1 1
P 4725 4350
F 0 "R8" V 4825 4350 50  0000 C CNN
F 1 "300" V 4900 4350 50  0000 C CNN
F 2 "Resistor_SMD:R_0805_2012Metric_Pad1.15x1.40mm_HandSolder" V 4655 4350 50  0001 C CNN
F 3 "~" H 4725 4350 50  0001 C CNN
	1    4725 4350
	0    -1   -1   0   
$EndComp
Wire Wire Line
	1725 7200 1875 7200
Text Label 1725 7200 0    50   ~ 0
TX0
$Comp
L Device:LED D7
U 1 1
P 5050 4350
F 0 "D7" H 5125 4175 50  0000 R CNN
F 1 "LED" H 5125 4250 50  0000 R CNN
F 2 "LED_SMD:LED_0805_2012Metric_Pad1.15x1.40mm_HandSolder" H 5050 4350 50  0001 C CNN
F 3 "~" H 5050 4350 50  0001 C CNN
	1    5050 4350
	-1   0    0    1   
$EndComp
$Comp
L power:GND #PWR0135
U 1 1
P 5200 4450
F 0 "#PWR0135" H 5200 4200 50  0001 C CNN
F 1 "GND" H 5205 4277 50  0000 C CNN
F 2 "" H 5200 4450 50  0001 C CNN
F 3 "" H 5200 4450 50  0001 C CNN
	1    5200 4450
	1    0    0    -1  
$EndComp
Wire Wire Line
	4875 4350 4900 4350
Wire Wire Line
	5200 4350 5200 4450
$Comp
L power:VCC #PWR0136
U 1 1
P 8350 2625
F 0 "#PWR0136" H 8350 2475 50  0001 C CNN
F 1 "VCC" V 8350 2800 50  0000 C CNN
F 2 "" H 8350 2625 50  0001 C CNN
F 3 "" H 8350 2625 50  0001 C CNN
	1    8350 2625
	0    -1   -1   0   
$EndComp
$Comp
L power:VBUS #PWR0137
U 1 1
P 7975 6800
F 0 "#PWR0137" H 7975 6650 50  0001 C CNN
F 1 "VBUS" H 7900 6950 50  0000 L CNN
F 2 "" H 7975 6800 50  0001 C CNN
F 3 "" H 7975 6800 50  0001 C CNN
	1    7975 6800
	1    0    0    -1  
$EndComp
$Comp
L power:VDD #PWR05
U 1 1
P 6500 2600
F 0 "#PWR05" H 6500 2450 50  0001 C CNN
F 1 "VDD" V 6500 2775 50  0000 C CNN
F 2 "" H 6500 2600 50  0001 C CNN
F 3 "" H 6500 2600 50  0001 C CNN
	1    6500 2600
	1    0    0    -1  
$EndComp
$Comp
L Device:R R10
U 1 1
P 2950 2200
F 0 "R10" H 3160 2150 50  0000 R CNN
F 1 "1M" H 3120 2250 50  0000 R CNN
F 2 "Resistor_SMD:R_0805_2012Metric_Pad1.15x1.40mm_HandSolder" V 2880 2200 50  0001 C CNN
F 3 "~" H 2950 2200 50  0001 C CNN
	1    2950 2200
	1    0    0    1   
$EndComp
Wire Wire Line
	2550 2350 2750 2350
Connection ~ 2750 2350
Wire Wire Line
	2550 2050 2750 2050
Connection ~ 2750 2050
$Comp
L Device:Crystal Y1
U 1 1
P 2750 2200
F 0 "Y1" V 2700 1990 50  0000 L CNN
F 1 "16M" V 2800 1925 50  0000 L CNN
F 2 "Crystal:Crystal_HC49-U_Vertical" H 2750 2200 50  0001 C CNN
F 3 "~" H 2750 2200 50  0001 C CNN
	1    2750 2200
	0    1    1    0   
$EndComp
Wire Wire Line
	2750 2050 2950 2050
Wire Wire Line
	2750 2350 2950 2350
Connection ~ 2950 2350
Connection ~ 2950 2050
Wire Wire Line
	2950 2050 3125 2050
Wire Wire Line
	2950 2350 3125 2350
$Comp
L CP2102N-A01-GQFN28:CP2102N-A01-GQFN28 U2
U 1 1
P 3125 7900
F 0 "U2" H 3125 9267 50  0000 C CNN
F 1 "CP2102N-A01-GQFN28" H 3125 9176 50  0000 C CNN
F 2 "Package_DFN_QFN:QFN-28-1EP_5x5mm_P0.5mm_EP3.35x3.35mm_ThermalVias" H 3125 7900 50  0001 L BNN
F 3 "Usb-Uart Interface Bridge, Qfn-28" H 3125 7900 50  0001 L BNN
F 4 "Unavailable" H 3125 7900 50  0001 L BNN "Field4"
F 5 "Silicon Labs" H 3125 7900 50  0001 L BNN "Field5"
F 6 "QFN-28 Silicon Labs" H 3125 7900 50  0001 L BNN "Field6"
F 7 "None" H 3125 7900 50  0001 L BNN "Field7"
F 8 "CP2102N-A01-GQFN28" H 3125 7900 50  0001 L BNN "Field8"
	1    3125 7900
	1    0    0    -1  
$EndComp
$Comp
L Device:C C2
U 1 1
P 4025 7250
F 0 "C2" H 4225 7200 50  0000 R CNN
F 1 "100n" H 4350 7300 50  0000 R CNN
F 2 "Capacitor_SMD:C_0805_2012Metric_Pad1.15x1.40mm_HandSolder" H 4063 7100 50  0001 C CNN
F 3 "~" H 4025 7250 50  0001 C CNN
	1    4025 7250
	1    0    0    -1  
$EndComp
$Comp
L power:VBUS #PWR0101
U 1 1
P 4450 7100
F 0 "#PWR0101" H 4450 6950 50  0001 C CNN
F 1 "VBUS" H 4355 7240 50  0000 L CNN
F 2 "" H 4450 7100 50  0001 C CNN
F 3 "" H 4450 7100 50  0001 C CNN
	1    4450 7100
	1    0    0    -1  
$EndComp
$Comp
L power:GND #PWR0104
U 1 1
P 4850 7400
F 0 "#PWR0104" H 4850 7150 50  0001 C CNN
F 1 "GND" H 4850 7250 50  0000 C CNN
F 2 "" H 4850 7400 50  0001 C CNN
F 3 "" H 4850 7400 50  0001 C CNN
	1    4850 7400
	1    0    0    -1  
$EndComp
$Comp
L Device:C C5
U 1 1
P 1500 8450
F 0 "C5" H 1700 8400 50  0000 R CNN
F 1 "100n" H 1850 8500 50  0000 R CNN
F 2 "Capacitor_SMD:C_0805_2012Metric_Pad1.15x1.40mm_HandSolder" H 1538 8300 50  0001 C CNN
F 3 "~" H 1500 8450 50  0001 C CNN
	1    1500 8450
	-1   0    0    1   
$EndComp
$Comp
L Device:C C6
U 1 1
P 1900 8450
F 0 "C6" H 2100 8400 50  0000 R CNN
F 1 "4.7uF" H 2200 8500 50  0000 R CNN
F 2 "Capacitor_SMD:C_0805_2012Metric_Pad1.15x1.40mm_HandSolder" H 1938 8300 50  0001 C CNN
F 3 "~" H 1900 8450 50  0001 C CNN
	1    1900 8450
	-1   0    0    1   
$EndComp
$Comp
L Device:R R12
U 1 1
P 2075 8300
F 0 "R12" V 1975 8350 50  0000 R CNN
F 1 "1K" V 1900 8350 50  0000 R CNN
F 2 "Resistor_SMD:R_0805_2012Metric_Pad1.15x1.40mm_HandSolder" V 2005 8300 50  0001 C CNN
F 3 "~" H 2075 8300 50  0001 C CNN
	1    2075 8300
	0    -1   -1   0   
$EndComp
Wire Wire Line
	1975 7700 2225 7700
$Comp
L Device:R R4
U 1 1
P 2025 7200
F 0 "R4" V 2100 7150 50  0000 C CNN
F 1 "300" V 2175 7175 50  0000 C CNN
F 2 "Resistor_SMD:R_0805_2012Metric_Pad1.15x1.40mm_HandSolder" V 1955 7200 50  0001 C CNN
F 3 "~" H 2025 7200 50  0001 C CNN
	1    2025 7200
	0    -1   -1   0   
$EndComp
$Comp
L Diode:1N5819 D3
U 1 1
P 2025 7300
F 0 "D3" H 2125 7400 50  0000 C CNN
F 1 "1N5819" H 2025 7475 50  0000 C CNN
F 2 "Diode_SMD:D_SMA_Handsoldering" H 2025 7125 50  0001 C CNN
F 3 "http://www.vishay.com/docs/88525/1n5817.pdf" H 2025 7300 50  0001 C CNN
	1    2025 7300
	-1   0    0    1   
$EndComp
Text Label 1725 7300 0    50   ~ 0
RX0
Wire Wire Line
	1725 7300 1875 7300
Wire Wire Line
	2175 7200 2225 7200
Wire Wire Line
	2175 7300 2225 7300
$Comp
L Device:C C3
U 1 1
P 4450 7250
F 0 "C3" H 4650 7200 50  0000 R CNN
F 1 "4.7uF" H 4750 7300 50  0000 R CNN
F 2 "Capacitor_SMD:C_0805_2012Metric_Pad1.15x1.40mm_HandSolder" H 4488 7100 50  0001 C CNN
F 3 "~" H 4450 7250 50  0001 C CNN
	1    4450 7250
	1    0    0    -1  
$EndComp
Connection ~ 4450 7100
$Comp
L Device:R R1
U 1 1
P 4650 7100
F 0 "R1" V 4800 7050 50  0000 C CNN
F 1 "22.1K" V 4725 7100 50  0000 C CNN
F 2 "Resistor_SMD:R_0805_2012Metric_Pad1.15x1.40mm_HandSolder" V 4580 7100 50  0001 C CNN
F 3 "~" H 4650 7100 50  0001 C CNN
	1    4650 7100
	0    -1   -1   0   
$EndComp
$Comp
L Device:R R11
U 1 1
P 4850 7250
F 0 "R11" H 5025 7225 50  0000 C CNN
F 1 "47.5K" H 5050 7300 50  0000 C CNN
F 2 "Resistor_SMD:R_0805_2012Metric_Pad1.15x1.40mm_HandSolder" V 4780 7250 50  0001 C CNN
F 3 "~" H 4850 7250 50  0001 C CNN
	1    4850 7250
	1    0    0    -1  
$EndComp
Wire Wire Line
	4025 7400 4450 7400
Connection ~ 4450 7400
$Comp
L power:GND #PWR0105
U 1 1
P 1900 8600
F 0 "#PWR0105" H 1900 8350 50  0001 C CNN
F 1 "GND" H 1905 8427 50  0000 C CNN
F 2 "" H 1900 8600 50  0001 C CNN
F 3 "" H 1900 8600 50  0001 C CNN
	1    1900 8600
	1    0    0    -1  
$EndComp
Wire Wire Line
	4450 7100 4500 7100
Wire Wire Line
	4450 7400 4850 7400
Wire Wire Line
	4850 6900 4850 7100
Wire Wire Line
	4800 7100 4850 7100
Wire Wire Line
	4025 6900 4850 6900
Wire Wire Line
	4025 7100 4450 7100
Connection ~ 4025 7100
Wire Wire Line
	1500 8600 1900 8600
Text Label 1500 8300 0    50   ~ 0
CP-VDD
Wire Wire Line
	1500 8300 1900 8300
Connection ~ 1900 8600
Connection ~ 1900 8300
Wire Wire Line
	1900 8300 1925 8300
$Comp
L power:VBUS #PWR0106
U 1 1
P 4225 8350
F 0 "#PWR0106" H 4225 8200 50  0001 C CNN
F 1 "VBUS" H 4135 8485 50  0000 L CNN
F 2 "" H 4225 8350 50  0001 C CNN
F 3 "" H 4225 8350 50  0001 C CNN
	1    4225 8350
	1    0    0    -1  
$EndComp
$Comp
L power:GND #PWR0107
U 1 1
P 4550 9000
F 0 "#PWR0107" H 4550 8750 50  0001 C CNN
F 1 "GND" H 4555 8827 50  0000 C CNN
F 2 "" H 4550 9000 50  0001 C CNN
F 3 "" H 4550 9000 50  0001 C CNN
	1    4550 9000
	1    0    0    -1  
$EndComp
Wire Wire Line
	4025 9000 4225 9000
Wire Wire Line
	4550 8950 4550 9000
Connection ~ 4550 9000
Wire Wire Line
	4225 8950 4225 9000
Connection ~ 4225 9000
Wire Wire Line
	4225 9000 4550 9000
Wire Wire Line
	4025 7500 4100 7500
Wire Wire Line
	4025 7600 4100 7600
Connection ~ 4850 7100
Wire Wire Line
	4400 7500 4450 7500
Wire Wire Line
	4400 7600 4450 7600
Wire Wire Line
	4025 6800 4925 6800
Wire Wire Line
	4925 6800 4925 7500
Wire Wire Line
	4925 7500 4750 7500
Wire Wire Line
	4750 7600 4925 7600
Wire Wire Line
	4925 7600 4925 7500
Connection ~ 4925 7500
Connection ~ 4850 7400
Text Label 4025 6800 0    50   ~ 0
CP-VDD
Wire Wire Line
	7925 6800 7975 6800
NoConn ~ 2225 7400
NoConn ~ 2225 7500
NoConn ~ 2225 7600
NoConn ~ 2225 7800
NoConn ~ 2225 8600
NoConn ~ 4025 8800
NoConn ~ 4025 8700
NoConn ~ 4025 8600
NoConn ~ 4025 8400
NoConn ~ 4025 8300
NoConn ~ 4025 8100
NoConn ~ 4025 8000
NoConn ~ 4025 7900
NoConn ~ 4025 7800
NoConn ~ 4025 7700
$EndSCHEMATC
